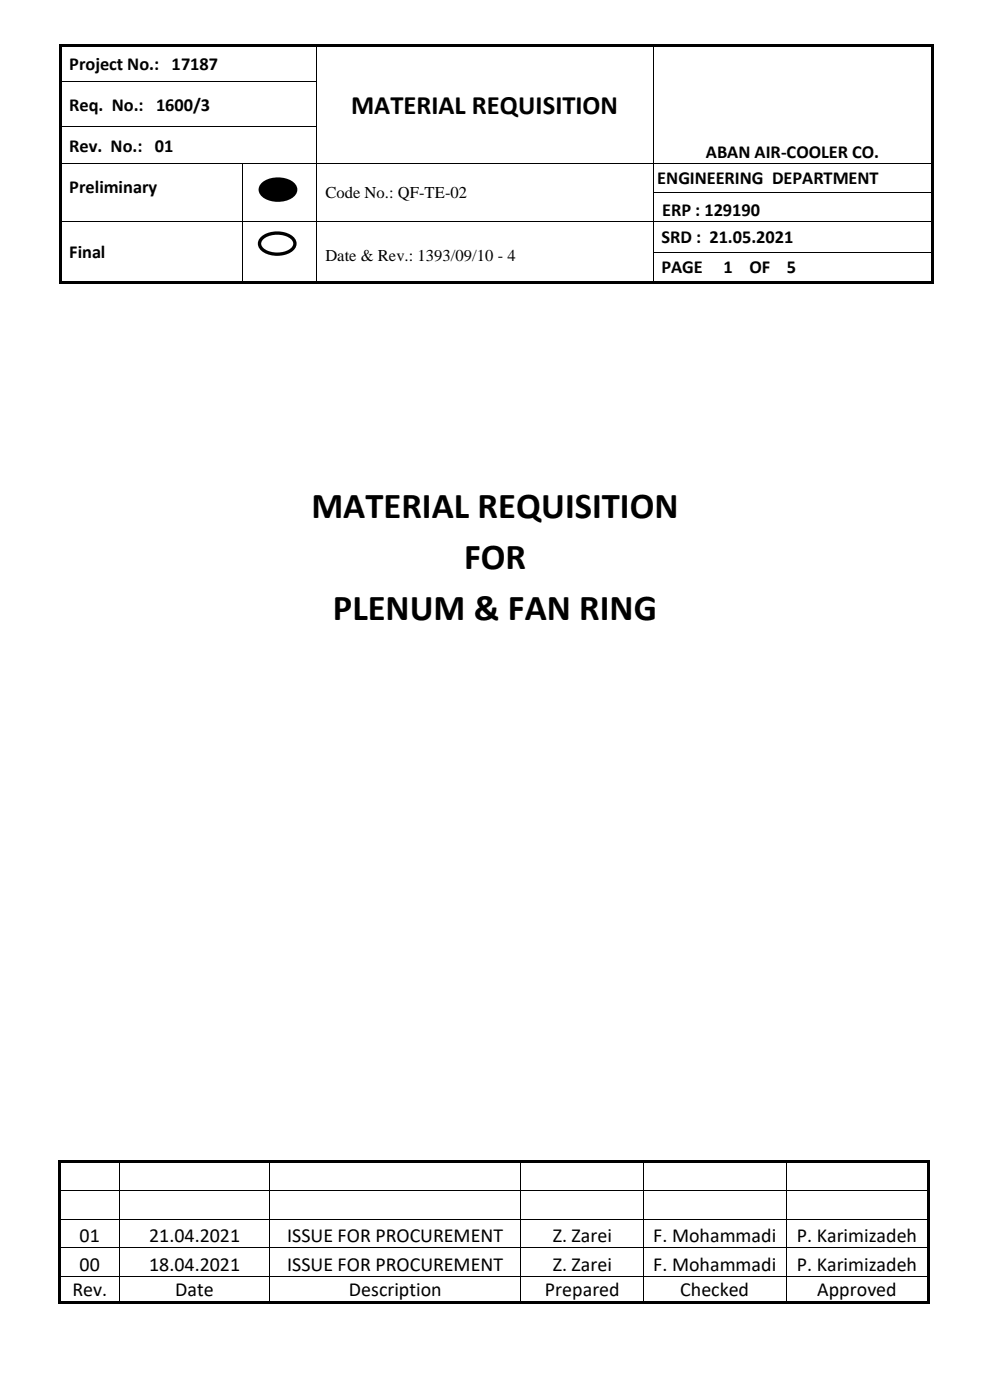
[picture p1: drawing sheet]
<svg xmlns="http://www.w3.org/2000/svg" width="210mm" height="297mm" viewBox="0 0 210 297" stroke-linecap="round" stroke-linejoin="round" font-family="sans-serif">
<g fill="#000">
<path d="M12.5 9.3h.5v.6h-.5z" fill-rule="evenodd"/>
<path d="M12.5 9.3h.5v.5h-.5z" fill-rule="evenodd"/>
<path d="M12.5 9.9h.5v7.3h-.5z" fill-rule="evenodd"/>
<path d="M12.5 17.2h.5v.5h-.5z" fill-rule="evenodd"/>
<path d="M13 9.3h54v.5h-54z" fill-rule="evenodd"/>
<path d="M67 9.8l.2 .1z" fill-rule="evenodd"/>
<path d="M67 9.3h.5v.5h-.5z" fill-rule="evenodd"/>
<path d="M67 17.2h.2v.5h-.2z" fill-rule="evenodd"/>
<path d="M67.5 9.3h71v.5h-71z" fill-rule="evenodd"/>
<path d="M138.5 9.8l.1 .1z" fill-rule="evenodd"/>
<path d="M138.5 9.3h.5v.5h-.5z" fill-rule="evenodd"/>
<path d="M138.5 17.2h.1v.5h-.1z" fill-rule="evenodd"/>
<path d="M139 9.3h58.5v.5h-58.5z" fill-rule="evenodd"/>
<path d="M197.5 9.3h.5v.6h-.5z" fill-rule="evenodd"/>
<path d="M197.5 9.3h.5v.5h-.5z" fill-rule="evenodd"/>
<path d="M197.5 9.9h.5v7.3h-.5z" fill-rule="evenodd"/>
<path d="M197.5 17.2h.5v.5h-.5z" fill-rule="evenodd"/>
<path d="M12.5 17.7h.5v9h-.5z" fill-rule="evenodd"/>
<path d="M12.5 26.7h.5v.5h-.5z" fill-rule="evenodd"/>
<path d="M12.5 27.2h.5v7.4h-.5z" fill-rule="evenodd"/>
<path d="M12.5 34.6h.5v.1h-.5z" fill-rule="evenodd"/>
<path d="M51.4 34.6h.1v.1h-.1z" fill-rule="evenodd"/>
<path d="M67 26.7h.2v.5h-.2z" fill-rule="evenodd"/>
<path d="M67 34.6h.2v.1h-.2z" fill-rule="evenodd"/>
<path d="M138.5 26.7h.1v.5h-.1z" fill-rule="evenodd"/>
<path d="M138.5 34.6h.1v.1h-.1z" fill-rule="evenodd"/>
<path d="M197.5 17.7h.5v9h-.5z" fill-rule="evenodd"/>
<path d="M197.5 26.7h.5v.5h-.5z" fill-rule="evenodd"/>
<path d="M197.5 27.2h.5v7.4h-.5z" fill-rule="evenodd"/>
<path d="M197.5 34.6h.5v.1h-.5z" fill-rule="evenodd"/>
<path d="M12.5 34.7h.5v6.2h-.5z" fill-rule="evenodd"/>
<path d="M12.5 40.9h.5v.1h-.5z" fill-rule="evenodd"/>
<path d="M12.5 41h.5v5.8h-.5z" fill-rule="evenodd"/>
<path d="M12.5 46.8h.5v.2h-.5z" fill-rule="evenodd"/>
<path d="M12.5 47h.5v6.4h-.5z" fill-rule="evenodd"/>
<path d="M12.5 53.4h.5v.2h-.5z" fill-rule="evenodd"/>
<path d="M12.5 53.6h.5v6.1h-.5z" fill-rule="evenodd"/>
<path d="M51.4 40.9h.1v.1h-.1z" fill-rule="evenodd"/>
<path d="M51.4 46.8h.1v.2h-.1z" fill-rule="evenodd"/>
<path d="M51.4 53.4h.1v.2h-.1z" fill-rule="evenodd"/>
<path d="M55.6 39.2a5.2 5.2 0 0 1 6.7 0 1.73 1.73 0 0 1-1 2.8 5.3 5.3 0 0 1-5.7-.8 1.46 1.46 0 0 1 0-2z" fill-rule="evenodd"/>
<path d="M67 40.9h.2v.1h-.2z" fill-rule="evenodd"/>
<path d="M67 46.8h.2v.2h-.2z" fill-rule="evenodd"/>
<path d="M67 53.4h.2v.2h-.2z" fill-rule="evenodd"/>
<path d="M138.5 40.9h.1v.1h-.1z" fill-rule="evenodd"/>
<path d="M138.5 46.8h.1v.2h-.1z" fill-rule="evenodd"/>
<path d="M138.5 53.4h.1v.2h-.1z" fill-rule="evenodd"/>
<path d="M197.5 34.7h.5v6.2h-.5z" fill-rule="evenodd"/>
<path d="M197.5 40.9h.5v.1h-.5z" fill-rule="evenodd"/>
<path d="M197.5 41h.5v5.8h-.5z" fill-rule="evenodd"/>
<path d="M197.5 46.8h.5v.2h-.5z" fill-rule="evenodd"/>
<path d="M197.5 47h.5v6.4h-.5z" fill-rule="evenodd"/>
<path d="M197.5 53.4h.5v.2h-.5z" fill-rule="evenodd"/>
<path d="M197.5 53.6h.5v6.1h-.5z" fill-rule="evenodd"/>
<path d="M12.5 59.7h.5v.5h-.5z" fill-rule="evenodd"/>
<path d="M12.5 59.7h.5v.5h-.5z" fill-rule="evenodd"/>
<path d="M13 59.7h38.4v.5h-38.4z" fill-rule="evenodd"/>
<path d="M51.4 59.7h.5v.5h-.5z" fill-rule="evenodd"/>
<path d="M51.9 59.7h15.1v.5h-15.1z" fill-rule="evenodd"/>
<path d="M67 59.7h.5v.5h-.5z" fill-rule="evenodd"/>
<path d="M67.5 59.7h71v.5h-71z" fill-rule="evenodd"/>
<path d="M138.5 59.7h.5v.5h-.5z" fill-rule="evenodd"/>
<path d="M139 59.7h58.5v.5h-58.5z" fill-rule="evenodd"/>
<path d="M197.5 59.7h.5v.5h-.5z" fill-rule="evenodd"/>
<path d="M197.5 59.7h.5v.5h-.5z" fill-rule="evenodd"/>
</g>
<g fill="none" stroke="#000" stroke-width=".21">
<path d="M13 17.3h54M67.1 9.9v7.3M67.1 17.7v9M138.5 9.9v7.3M138.5 17.7v9M13 26.8h54M13 34.6h38.4M51.4 34.7v6.2M51.5 34.6h15.5M67.1 27.2v7.4M67.1 34.7v6.2M67.2 34.6h71.3"/>
<path d="M138.5 27.2v7.4M138.5 34.7v6.2M138.6 34.6h58.9M13 46.9h38.4M51.4 41v5.8M51.4 47v6.4M51.4 53.6v6.1M51.5 46.9h15.5M67.1 41v5.8M67.1 47v6.4M67.1 53.6v6.1M67.2 46.9h71.3"/>
<path d="M138.5 41v5.8M138.5 47v6.4M138.5 53.6v6.1M138.6 40.9h58.9M138.6 46.9h58.9M138.6 53.5h58.9"/>
</g>
<path d="M55.6 39.2a5.2 5.2 0 0 1 6.7 0 1.73 1.73 0 0 1-1 2.8 5.3 5.3 0 0 1-5.7-.8 1.46 1.46 0 0 1 0-2z" fill="none" stroke="#000" stroke-width=".71" stroke-linecap="butt"/>
<path d="M55.4 50.7a5.2 5.2 0 0 1 6.8 0 1.73 1.73 0 0 1-1 2.7 5.3 5.3 0 0 1-5.8-.7 1.46 1.46 0 0 1 0-2z" fill-rule="evenodd" fill="#fff"/>
<path d="M55.4 50.7a5.2 5.2 0 0 1 6.8 0 1.73 1.73 0 0 1-1 2.7 5.3 5.3 0 0 1-5.8-.7 1.46 1.46 0 0 1 0-2z" fill="none" stroke="#000" stroke-width=".71" stroke-linecap="butt"/>
<g fill="#000">
<path d="M12.4 246.2h.6v.5h-.6z" fill-rule="evenodd"/>
<path d="M12.4 246.2h.6v.5h-.6z" fill-rule="evenodd"/>
<path d="M12.4 246.7h.6v5.9h-.6z" fill-rule="evenodd"/>
<path d="M12.4 252.6h.6v.1h-.6z" fill-rule="evenodd"/>
<path d="M12.4 252.7h.6v5.9h-.6z" fill-rule="evenodd"/>
<path d="M12.4 258.6h.6v.2h-.6z" fill-rule="evenodd"/>
<path d="M13 246.2h12.3v.5h-12.3z" fill-rule="evenodd"/>
<path d="M25.3 246.7h.2z" fill-rule="evenodd"/>
<path d="M25.3 246.2h.5v.5h-.5z" fill-rule="evenodd"/>
<path d="M25.3 252.6h.2v.1h-.2z" fill-rule="evenodd"/>
<path d="M25.3 258.6h.2v.2h-.2z" fill-rule="evenodd"/>
<path d="M25.8 246.2h31.3v.5h-31.3z" fill-rule="evenodd"/>
<path d="M57.1 246.7h.1z" fill-rule="evenodd"/>
<path d="M57.1 246.2h.5v.5h-.5z" fill-rule="evenodd"/>
<path d="M57.1 252.6h.1v.1h-.1z" fill-rule="evenodd"/>
<path d="M57.1 258.6h.1v.2h-.1z" fill-rule="evenodd"/>
<path d="M57.6 246.2h52.8v.5h-52.8z" fill-rule="evenodd"/>
<path d="M110.4 246.7h.2z" fill-rule="evenodd"/>
<path d="M110.4 246.2h.5v.5h-.5z" fill-rule="evenodd"/>
<path d="M110.4 252.6h.2v.1h-.2z" fill-rule="evenodd"/>
<path d="M110.4 258.6h.2v.2h-.2z" fill-rule="evenodd"/>
<path d="M110.9 246.2h25.6v.5h-25.6z" fill-rule="evenodd"/>
<path d="M136.5 246.7h.1z" fill-rule="evenodd"/>
<path d="M136.5 246.2h.5v.5h-.5z" fill-rule="evenodd"/>
<path d="M136.5 252.6h.1v.1h-.1z" fill-rule="evenodd"/>
<path d="M136.5 258.6h.1v.2h-.1z" fill-rule="evenodd"/>
<path d="M137 246.2h29.7v.5h-29.7z" fill-rule="evenodd"/>
<path d="M166.7 246.7h.1z" fill-rule="evenodd"/>
<path d="M166.7 246.2h.5v.5h-.5z" fill-rule="evenodd"/>
<path d="M166.7 252.6h.1v.1h-.1z" fill-rule="evenodd"/>
<path d="M166.7 258.6h.1v.2h-.1z" fill-rule="evenodd"/>
<path d="M167.2 246.2h29.4v.5h-29.4z" fill-rule="evenodd"/>
<path d="M196.6 246.2h.5v.5h-.5z" fill-rule="evenodd"/>
<path d="M196.6 246.2h.5v.5h-.5z" fill-rule="evenodd"/>
<path d="M196.6 246.7h.5v5.9h-.5z" fill-rule="evenodd"/>
<path d="M196.6 252.6h.5v.1h-.5z" fill-rule="evenodd"/>
<path d="M196.6 252.7h.5v5.9h-.5z" fill-rule="evenodd"/>
<path d="M196.6 258.6h.5v.2h-.5z" fill-rule="evenodd"/>
<path d="M12.4 258.8h.6v5.9h-.6z" fill-rule="evenodd"/>
<path d="M12.4 264.7h.6v.1h-.6z" fill-rule="evenodd"/>
<path d="M12.4 264.8h.6v5.9h-.6z" fill-rule="evenodd"/>
<path d="M12.4 270.7h.6v.2h-.6z" fill-rule="evenodd"/>
<path d="M12.4 270.9h.6v5.2h-.6z" fill-rule="evenodd"/>
<path d="M12.4 276.1h.6v.5h-.6z" fill-rule="evenodd"/>
<path d="M12.4 276.1h.6v.5h-.6z" fill-rule="evenodd"/>
<path d="M13 276.1h12.3v.5h-12.3z" fill-rule="evenodd"/>
<path d="M25.3 264.7h.2v.1h-.2z" fill-rule="evenodd"/>
<path d="M25.3 270.7h.2v.2h-.2z" fill-rule="evenodd"/>
<path d="M25.3 276.1h.5v.5h-.5z" fill-rule="evenodd"/>
<path d="M25.8 276.1h31.3v.5h-31.3z" fill-rule="evenodd"/>
<path d="M57.1 264.7h.1v.1h-.1z" fill-rule="evenodd"/>
<path d="M57.1 270.7h.1v.2h-.1z" fill-rule="evenodd"/>
<path d="M57.1 276.1h.5v.5h-.5z" fill-rule="evenodd"/>
<path d="M57.6 276.1h52.8v.5h-52.8z" fill-rule="evenodd"/>
<path d="M110.4 264.7h.2v.1h-.2z" fill-rule="evenodd"/>
<path d="M110.4 270.7h.2v.2h-.2z" fill-rule="evenodd"/>
<path d="M110.4 276.1h.5v.5h-.5z" fill-rule="evenodd"/>
<path d="M110.9 276.1h25.6v.5h-25.6z" fill-rule="evenodd"/>
<path d="M136.5 264.7h.1v.1h-.1z" fill-rule="evenodd"/>
<path d="M136.5 270.7h.1v.2h-.1z" fill-rule="evenodd"/>
<path d="M136.5 276.1h.5v.5h-.5z" fill-rule="evenodd"/>
<path d="M137 276.1h29.7v.5h-29.7z" fill-rule="evenodd"/>
<path d="M166.7 264.7h.1v.1h-.1z" fill-rule="evenodd"/>
<path d="M166.7 270.7h.1v.2h-.1z" fill-rule="evenodd"/>
<path d="M166.7 276.1h.5v.5h-.5z" fill-rule="evenodd"/>
<path d="M167.2 276.1h29.4v.5h-29.4z" fill-rule="evenodd"/>
<path d="M196.6 258.8h.5v5.9h-.5z" fill-rule="evenodd"/>
<path d="M196.6 264.7h.5v.1h-.5z" fill-rule="evenodd"/>
<path d="M196.6 264.8h.5v5.9h-.5z" fill-rule="evenodd"/>
<path d="M196.6 270.7h.5v.2h-.5z" fill-rule="evenodd"/>
<path d="M196.6 270.9h.5v5.2h-.5z" fill-rule="evenodd"/>
<path d="M196.6 276.1h.5v.5h-.5z" fill-rule="evenodd"/>
<path d="M196.6 276.1h.5v.5h-.5z" fill-rule="evenodd"/>
</g>
<g fill="none" stroke="#000" stroke-width=".21">
<path d="M13 252.6h12.3M13 258.7h12.3M25.4 246.7v5.9M25.4 252.7v5.9M25.4 258.8v5.9M25.5 252.6h31.6M25.5 258.7h31.6M57.2 246.7v5.9M57.2 252.7v5.9M57.2 258.8v5.9M57.2 252.6h53.2M57.2 258.7h53.2"/>
<path d="M110.5 246.7v5.9M110.5 252.7v5.9M110.5 258.8v5.9M110.6 252.6h25.9M110.6 258.7h25.9M136.5 246.7v5.9M136.5 252.7v5.9M136.5 258.8v5.9M136.6 252.6h30.1M136.6 258.7h30.1M166.7 246.7v5.9M166.7 252.7v5.9"/>
<path d="M166.7 258.8v5.9M166.8 252.6h29.8M166.8 258.7h29.8M13 264.8h12.3M13 270.8h12.3M25.4 264.8v5.9M25.4 270.9v5.2M25.5 264.8h31.6M25.5 270.8h31.6M57.2 264.8v5.9M57.2 270.9v5.2M57.2 264.8h53.2"/>
<path d="M57.2 270.8h53.2M110.5 264.8v5.9M110.5 270.9v5.2M110.6 264.8h25.9M110.6 270.8h25.9M136.5 264.8v5.9M136.5 270.9v5.2M136.6 264.8h30.1M136.6 270.8h30.1M166.7 264.8v5.9M166.7 270.9v5.2M166.8 264.8h29.8"/>
<path d="M166.8 270.8h29.8"/>
</g>
<g font-size="7.7">
<text x="66.1" y="109.8">MATERIAL REQUISITION</text>
<text x="98.4" y="120.7">FOR</text>
<text x="70.6" y="131.6">PLENUM &amp; FAN RING</text>
</g>
<text font-size="5.6" x="74.5" y="24.2">MATERIAL REQUISITION</text>
<g font-size="4.2">
<text x="16.9" y="263.5">01</text>
<text x="31.6" y="263.5">21.04.2021</text>
<text x="60.9" y="263.5">ISSUE FOR PROCUREMENT</text>
<text x="117.2" y="263.5">Z. Zarei</text>
<text x="138.6" y="263.5">F. Mohammadi</text>
<text x="169" y="263.5">P. Karimizadeh</text>
<text x="16.9" y="269.6">00</text>
<text x="31.6" y="269.6">18.04.2021</text>
<text x="60.9" y="269.6">ISSUE FOR PROCUREMENT</text>
<text x="117.2" y="269.6">Z. Zarei</text>
<text x="138.6" y="269.6">F. Mohammadi</text>
<text x="169" y="269.6">P. Karimizadeh</text>
<text x="15.4" y="274.9">Rev.</text>
<text x="37.2" y="274.9">Date</text>
<text x="74" y="274.9">Description</text>
<text x="115.6" y="274.9">Prepared</text>
<text x="144.3" y="274.9">Checked</text>
<text x="173.3" y="274.9">Approved</text>
</g>
<g font-size="3.9">
<text x="14.7" y="14.8">Project No.: 17187</text>
<text x="14.7" y="23.5">Req. No.: 1600/3</text>
<text x="14.7" y="32.2">Rev. No.: 01</text>
<text x="149.8" y="33.5">ABAN AIR-COOLER CO.</text>
<text x="14.7" y="41">Preliminary</text>
<text x="139.4" y="39.1">ENGINEERING DEPARTMENT</text>
<text x="140.4" y="45.8">ERP : 129190</text>
<text x="140.3" y="51.5">SRD : 21.05.2021</text>
<text x="14.7" y="54.8">Final</text>
<text x="140.3" y="58">PAGE</text>
<text x="153.5" y="58">1</text>
<text x="159" y="58">OF</text>
<text x="166.9" y="58">5</text>
</g>
<g font-size="3.5">
<text x="69" y="42">Code No.: QF-TE-02</text>
<text x="69" y="55.3">Date &amp; Rev.: 1393/09/10 - 4</text>
</g>
</svg>
